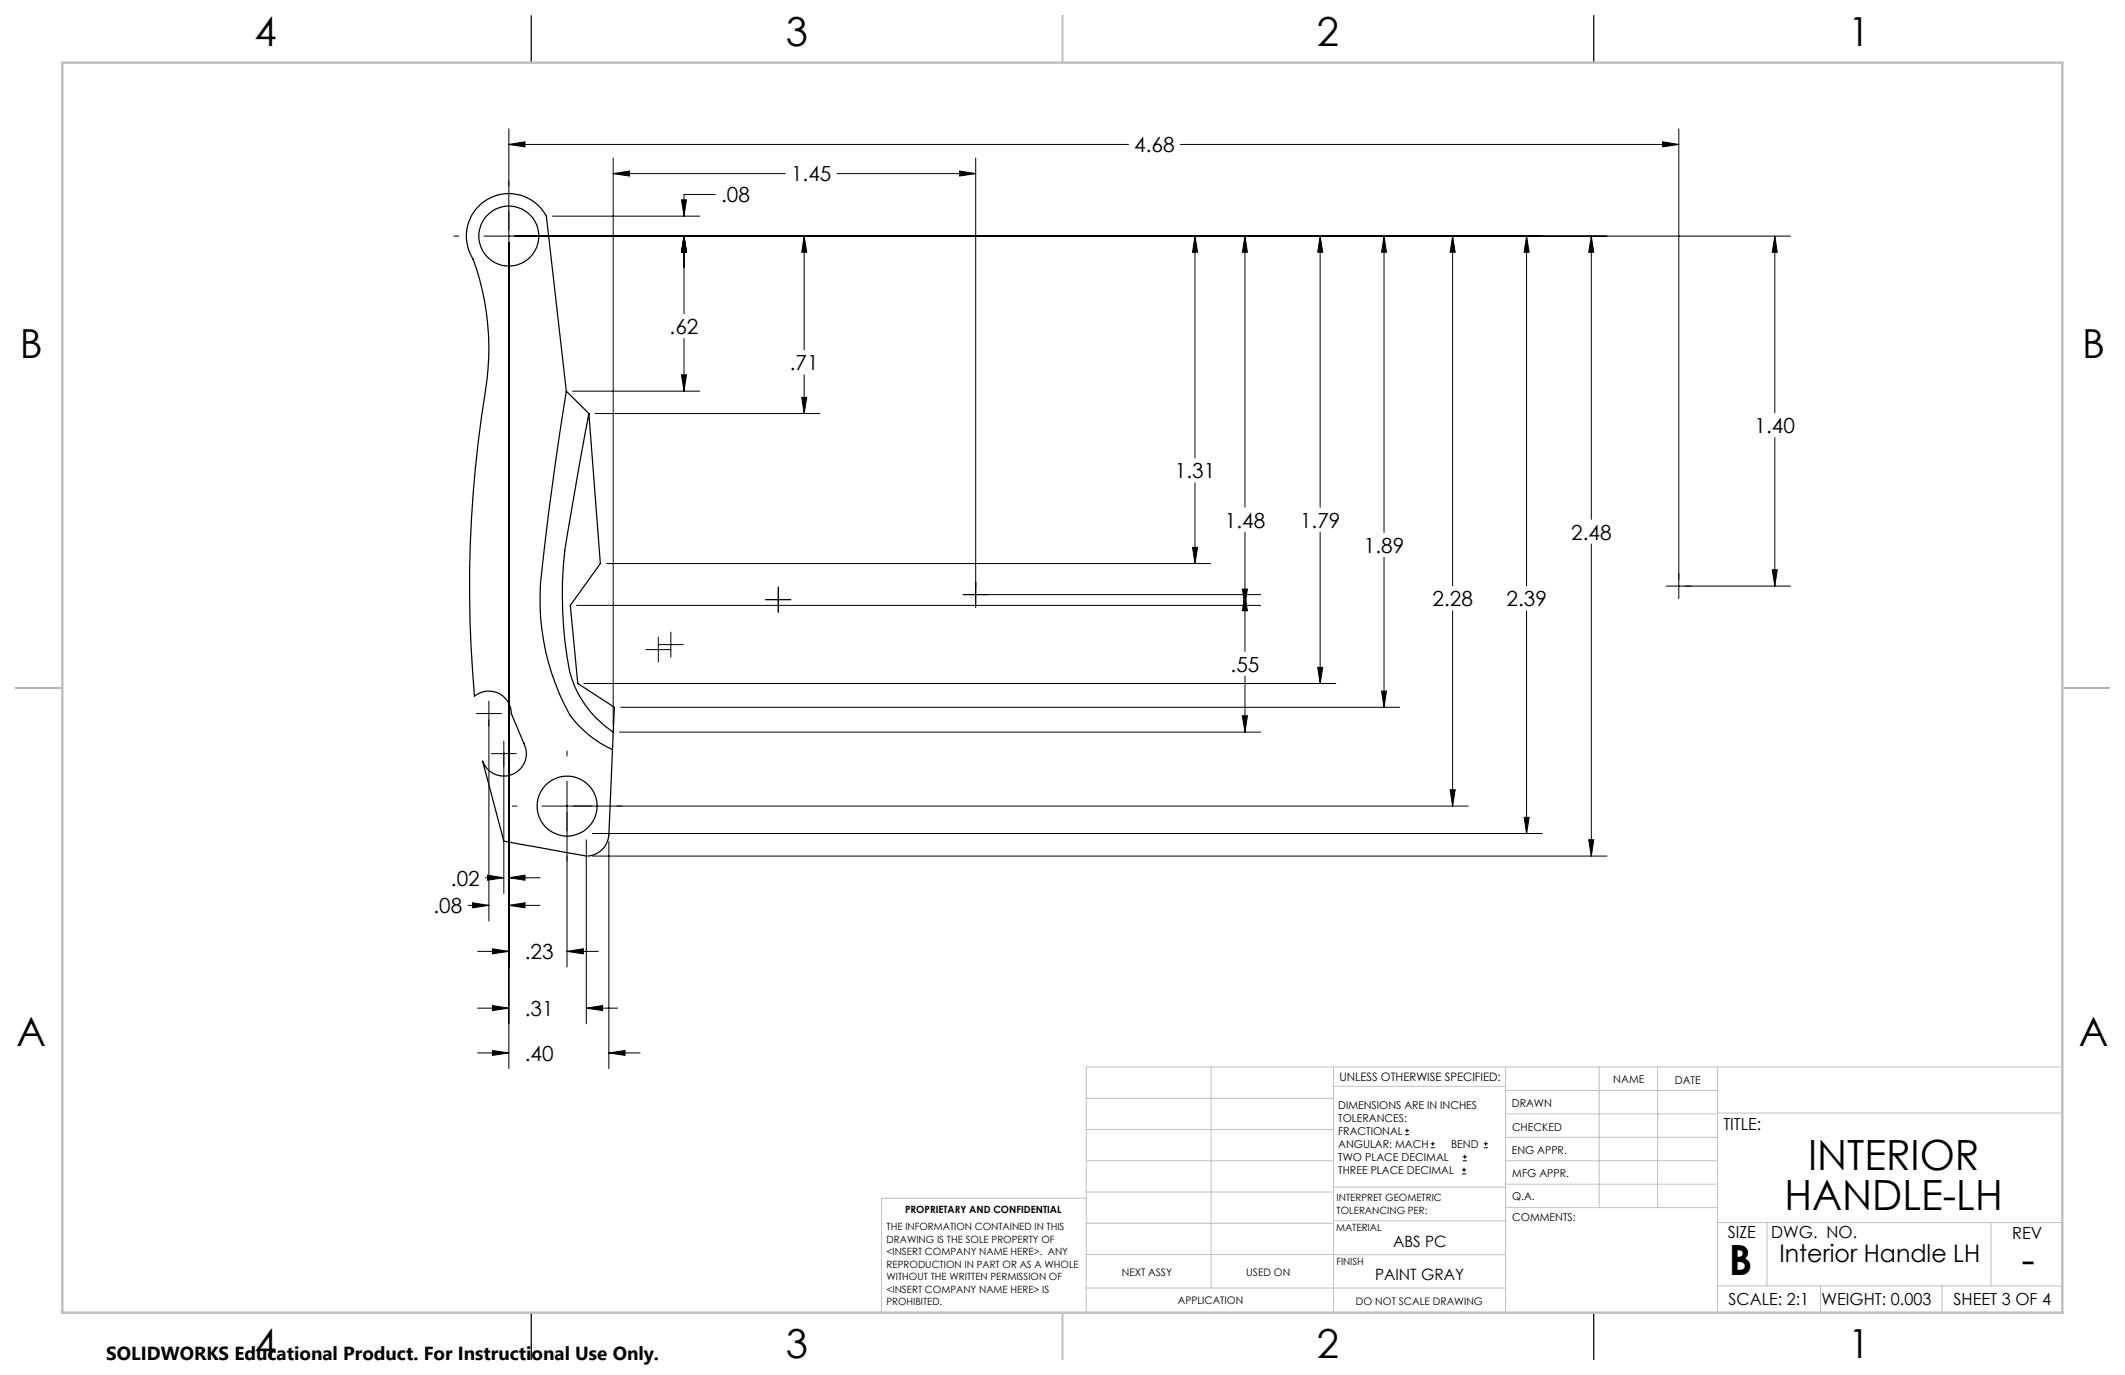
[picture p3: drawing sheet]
<svg xmlns="http://www.w3.org/2000/svg" width="432mm" height="279mm" viewBox="0 0 432 279" stroke-linecap="round" stroke-linejoin="round" font-family="sans-serif">
<g fill="none" stroke="#000" stroke-width=".25">
<path d="M108 3.2v9.5M215.9 3.2v9.5M323.8 3.2v9.5M115.1 79.5l-4.1-35.6a8.6 8.6 0 0 0-12-3.4 8.6 8.6 0 0 0-2.9 12.2 53.5 53.5 0 0 1 2.5 26.7 246.7 246.7 0 0 0-2.2 62.1 4.6 4.6 0 0 1 4.9-.6 4.6 4.6 0 0 1 2.6 4.1l2.6 6.1a4.6 4.6 0 0 1-2.3 6.2 4.6 4.6 0 0 1-6.1-2.6l4.3 16.2 14.7 2.7a4.8 4.8 0 0 0 6-1.9l.6-2 .9-20.9M115.1 79.5a731.1 731.1 0 0 0-5.3 39.1 48.2 48.2 0 0 0 6 26.7 21.9 21.9 0 0 0 8.7 7M115.1 79.5l4.6 4.5M119.7 84l-3.8 20.9a80.2 80.2 0 0 0-.2 31.6 21.3 21.3 0 0 0 8.9 12.3M119.7 84l2.3 30.5-6.1 8.5 1.5 15.9 7.4 4.8-.2 5.1M3.1 139.7h9.6M419.1 139.7h9.5M108 266.7v9.6M215.9 266.7v9.6"/>
<path d="M323.8 266.7v9.6"/>
<circle cx="103.4" cy="48" r="6.1"/>
<circle cx="115.2" cy="163.8" r="6.1"/>
</g>
<g fill="none" stroke="#000" stroke-width=".2">
<path d="M103.4 29.4l3.3-.6v1zM103.4 26.2v190.9M103.4 29.4h125.9M124.6 35.3l3.3-.6v1.1zM124.6 32.1v115.4M124.6 35.3h35M145.3 39.5h-6.3v4.4M170.1 35.3h28.2M195 34.7l3.3 .6-3.3 .5zM198.3 32.1v91.3M239.9 29.4h101.2M337.8 28.8l3.3 .6-3.3 .4z"/>
<path d="M341.1 26.2v95.4M92.2 48h1M98.3 48h265.5M112.3 43.9h29.9M138.5 40.6h1l-.5 3.3zM139 48l.5 3.3h-1zM139 48v15.7M163.4 48l.5 3.3h-1zM163.4 48v23.1M242.8 48l.5 3.3h-1zM242.8 48v45.1M253 48l.5 3.3h-1.1z"/>
<path d="M253 48v55.1M268.3 48l.5 3.3h-1zM268.3 48v55.1M281.2 48l.5 3.3h-1zM281.2 48v60.2M295.2 48l.5 3.3h-1zM295.2 48v71.1M310.2 48l.5 3.3h-1zM310.2 48v71.1M323.4 48l.4 3.3h-1zM323.4 48v57.5M360.6 48v35.9"/>
<path d="M360.6 48l.5 3.3h-1zM116.3 79.5h25.9M138.5 76.2h1l-.5 3.3zM139 68.8v10.7M163.4 76.2v7.8M120.9 84h45.7M162.9 80.8h1l-.5 3.2zM242.8 98.1v16.4M360.6 88.9v30.2M123.3 114.5h122.7M158.2 119.3v5.1M242.3 111.2h1l-.5 3.3z"/>
<path d="M252.4 119.7h1.1l-.5 3.3zM253 108.1v24.3M268.3 108.1v30.8M281.2 113.2v30.5M323.4 110.6v63.4M338.6 119.1h25.2M360.1 115.8h1l-.5 3.3zM117.2 123h139M118.7 138.9h152.7M131.2 132h5.1M133.8 131h5.1M133.8 129.5v5"/>
<path d="M136.3 128.4v5.1M155.6 121.8h5.1M195.7 120.8h60.5M253 120.8l.5 3.3h-1.1zM253 137.4v11.4M267.8 135.6h1l-.5 3.3zM295.2 124.1v39.7M310.2 124.1v45.3M96.8 145h5.1M99.3 142.5v44.6M99.8 153.1h5.1M102.4 150.6v30.9"/>
<path d="M115.2 152.6v1M115.2 158.7v37.8M125.9 148.8h130.3M126.1 143.7h158.3M252.4 145.5h1.1l-.5 3.3zM280.7 140.4h1l-.5 3.3zM98.6 178.4h3.8M99.1 177.8l3.3 .6-3.3 .5zM103.4 178.4l3.3-.6v1.1zM103.4 178.4h6.3M104.1 163.8h1M110.1 163.8h188.2"/>
<path d="M119.1 170.6v37.4M120.4 169.4h193M120.4 174h206.1M123.7 171v46.1M294.7 160.5h1l-.5 3.3zM309.7 166.1h1l-.5 3.3zM322.8 170.6h1l-.4 3.4zM95.1 184h4.2M96 183.4l3.3 .6-3.3 .5zM97 193.3h6.4M100.1 192.8l3.3 .5-3.3 .5zM103.4 184l3.3-.6v1.1z"/>
<path d="M103.4 184h6.3M115.2 193.3l3.3-.5v1zM115.2 193.3h6.4M97 204.9h6.4M97 214h6.4M100.1 204.3l3.3 .6-3.3 .5zM100.1 213.5l3.3 .5-3.3 .5zM119.1 204.9l3.3-.6v1.1zM119.1 204.9h6.4M123.7 214l3.3-.5v1zM123.7 214h6.4M285.5 230.6h.8"/>
<path d="M285.5 229.7h.8M285.9 229.3v.9M290.7 233.2h.8M290.7 232.4h.8M291.1 232v.8M297.1 238.5h.8M297.1 237.7h.8M297.2 235.9h.9M297.2 235.1h.9M297.5 237.3v.8M297.6 234.6v.9M301.5 233.2h.8"/>
<path d="M301.5 232.4h.8M301.9 232v.8"/>
</g>
<g fill="none" stroke="#c0c0c0" stroke-width=".2">
<path d="M246.1 216.8v44.9M271 216.8v49.9M305.9 216.8v49.9M324.9 216.8v28.6M336.8 216.8v28.6M349 216.8v49.9M419.1 216.8h-198.4v49.9M220.7 235.9h50.3M220.7 229.5h50.3M220.7 223.2h50.3M271 220.7h34.9M305.9 231.1h43.1"/>
<path d="M305.9 226.3h43.1M305.9 221.6h43.1M305.9 235.9h43.1M349 226.2h70.1M220.7 248.6h50.3M220.7 242.2h50.3M220.7 254.9h50.3M220.7 243.5h-41.6v23.2M271 255h34.9M271 248.1h35M271 241.2h35M305.9 240.6h43.1"/>
<path d="M306 245.4h43M349 248.4h70.1M359.1 248.4v12.9M404.6 248.4v12.9M220.7 261.7h85.2M349 261.3h70.1M369.9 261.3v5.4M394.6 261.3v5.4"/>
</g>
<path d="M215.9 3.2v9.5M3.1 139.7h9.6M419.1 139.7h9.5M215.9 266.7v9.6" fill="none" stroke="#c0c0c0" stroke-width=".25"/>
<path d="M12.7 12.7h406.4v254h-406.4z" fill="none" stroke="#c0c0c0" stroke-width=".5"/>
<path d="M139 48l.5 3.3h-1zM138.5 76.2h1l-.5 3.3zM139 48l.5 3.3h-1zM138.5 40.6h1l-.5 3.3zM163.4 48l.5 3.3h-1zM162.9 80.8h1l-.5 3.2zM242.8 48l.5 3.3h-1zM242.3 111.2h1l-.5 3.3zM253 48l.5 3.3h-1.1zM252.4 119.7h1.1l-.5 3.3zM267.8 135.6h1l-.5 3.3zM268.3 48l.5 3.3h-1zM280.7 140.4h1l-.5 3.3zM281.2 48l.5 3.3h-1zM310.2 48l.5 3.3h-1zM309.7 166.1h1l-.5 3.3zM295.2 48l.5 3.3h-1zM294.7 160.5h1l-.5 3.3zM100.1 192.8l3.3 .5-3.3 .5zM115.2 193.3l3.3-.5v1zM100.1 204.3l3.3 .6-3.3 .5zM119.1 204.9l3.3-.6v1.1zM103.4 178.4l3.3-.6v1.1zM99.1 177.8l3.3 .6-3.3 .5zM103.4 184l3.3-.6v1.1zM96 183.4l3.3 .6-3.3 .5zM103.4 29.4l3.3-.6v1zM337.8 28.8l3.3 .6-3.3 .4zM360.6 48l.5 3.3h-1zM360.1 115.8h1l-.5 3.3zM323.4 48l.4 3.3h-1zM322.8 170.6h1l-.4 3.4zM100.1 213.5l3.3 .5-3.3 .5zM123.7 214l3.3-.5v1zM252.4 145.5h1.1l-.5 3.3zM253 120.8l.5 3.3h-1.1zM124.6 35.3l3.3-.6v1.1zM195 34.7l3.3 .6-3.3 .5z" fill="#000"/>
<g font-size="8.5">
<text x="367.4" y="237.7">INTERIOR</text>
<text x="362.6" y="245.8">HANDLE-LH</text>
<text x="351.3" y="259">B</text>
<text x="410.8" y="258.9">-</text>
</g>
<g font-size="8.1">
<text x="51.7" y="9.3">4</text>
<text x="159.7" y="9.3">3</text>
<text x="267.6" y="9.3">2</text>
<text x="375.6" y="9.3">1</text>
<text x="4" y="72.8">B</text>
<text x="423.1" y="72.8">B</text>
<text x="3.3" y="212.5">A</text>
<text x="422.4" y="212.5">A</text>
<text x="51.7" y="276">4</text>
<text x="159.7" y="276">3</text>
<text x="267.6" y="276">2</text>
<text x="375.6" y="276">1</text>
</g>
<text font-size="4.9" x="361.6" y="256.5">Interior Handle LH</text>
<g font-size="4.2">
<text x="230.5" y="30.9">4.68</text>
<text x="146.5" y="41.1">.08</text>
<text x="160.7" y="36.9">1.45</text>
<text x="136.1" y="67.9">.62</text>
<text x="160.5" y="75.2">.71</text>
<text x="356.5" y="88">1.40</text>
<text x="238.7" y="97.2">1.31</text>
<text x="248.9" y="107.2">1.48</text>
<text x="264.2" y="107.2">1.79</text>
<text x="277.2" y="112.3">1.89</text>
<text x="319.3" y="109.6">2.48</text>
<text x="291.1" y="123.2">2.28</text>
<text x="306.1" y="123.2">2.39</text>
<text x="250.1" y="136.5">.55</text>
<text x="91.6" y="179.9">.02</text>
<text x="88.1" y="185.5">.08</text>
<text x="106.6" y="194.9">.23</text>
<text x="106.6" y="206.4">.31</text>
<text x="106.6" y="215.5">.40</text>
</g>
<text font-size="3.8" x="21.6" y="276.3">SOLIDWORKS Educational Product. For Instructional Use Only.</text>
<g font-size="3.4">
<text x="350.2" y="229.5">TITLE:</text>
<text x="351.1" y="251.6">SIZE</text>
<text x="359.9" y="251.6">DWG. NO.</text>
<text x="408.9" y="251.7">REV</text>
<text x="351.2" y="265.2">SCALE: 2:1</text>
<text x="370.1" y="265.3">WEIGHT: 0.003</text>
<text x="396.9" y="265.2">SHEET 3 OF 4</text>
</g>
<g font-size="3.2">
<text x="283.1" y="253.3">ABS PC</text>
<text x="279.4" y="260.1">PAINT GRAY</text>
</g>
<text font-size="2.4" x="272.2" y="219.7">UNLESS OTHERWISE SPECIFIED:</text>
<g font-size="2.2">
<text x="327.8" y="220.1">NAME</text>
<text x="340.3" y="220.2">DATE</text>
<text x="271.9" y="225.3">DIMENSIONS ARE IN INCHES</text>
<text x="271.9" y="227.9">TOLERANCES:</text>
<text x="307.2" y="224.9">DRAWN</text>
<text x="271.9" y="230.6">FRACTIONAL</text>
<text x="271.9" y="233.2">ANGULAR: MACH</text>
<text x="294.9" y="233.2">BEND</text>
<text x="307.3" y="229.8">CHECKED</text>
<text x="271.9" y="235.9">TWO PLACE DECIMAL</text>
<text x="271.9" y="238.5">THREE PLACE DECIMAL</text>
<text x="307.2" y="234.5">ENG APPR.</text>
<text x="307.3" y="239.2">MFG APPR.</text>
<text x="307.3" y="243.9">Q.A.</text>
<text x="307.3" y="248.1">COMMENTS:</text>
</g>
<g font-size="2.1">
<text x="227.9" y="259.2">NEXT ASSY</text>
<text x="253.3" y="259.2">USED ON</text>
<text x="239.3" y="265">APPLICATION</text>
<text x="275.5" y="265.1">DO NOT SCALE DRAWING</text>
</g>
<g font-size="2">
<text x="271.6" y="244.1">INTERPRET GEOMETRIC</text>
<text x="180.2" y="250">THE INFORMATION CONTAINED IN THIS</text>
<text x="183.9" y="246.4">PROPRIETARY AND CONFIDENTIAL</text>
<text x="271.5" y="250.2">MATERIAL</text>
<text x="271.6" y="246.6">TOLERANCING PER:</text>
<text x="180.2" y="252.5">DRAWING IS THE SOLE PROPERTY OF</text>
<text x="180.2" y="255.1">&lt;INSERT COMPANY NAME HERE&gt;. ANY</text>
<text x="180.2" y="257.6">REPRODUCTION IN PART OR AS A WHOLE</text>
<text x="271.5" y="257">FINISH</text>
<text x="180.2" y="260.1">WITHOUT THE WRITTEN PERMISSION OF</text>
<text x="180.2" y="262.6">&lt;INSERT COMPANY NAME HERE&gt; IS</text>
<text x="180.2" y="265.2">PROHIBITED.</text>
</g>
</svg>
